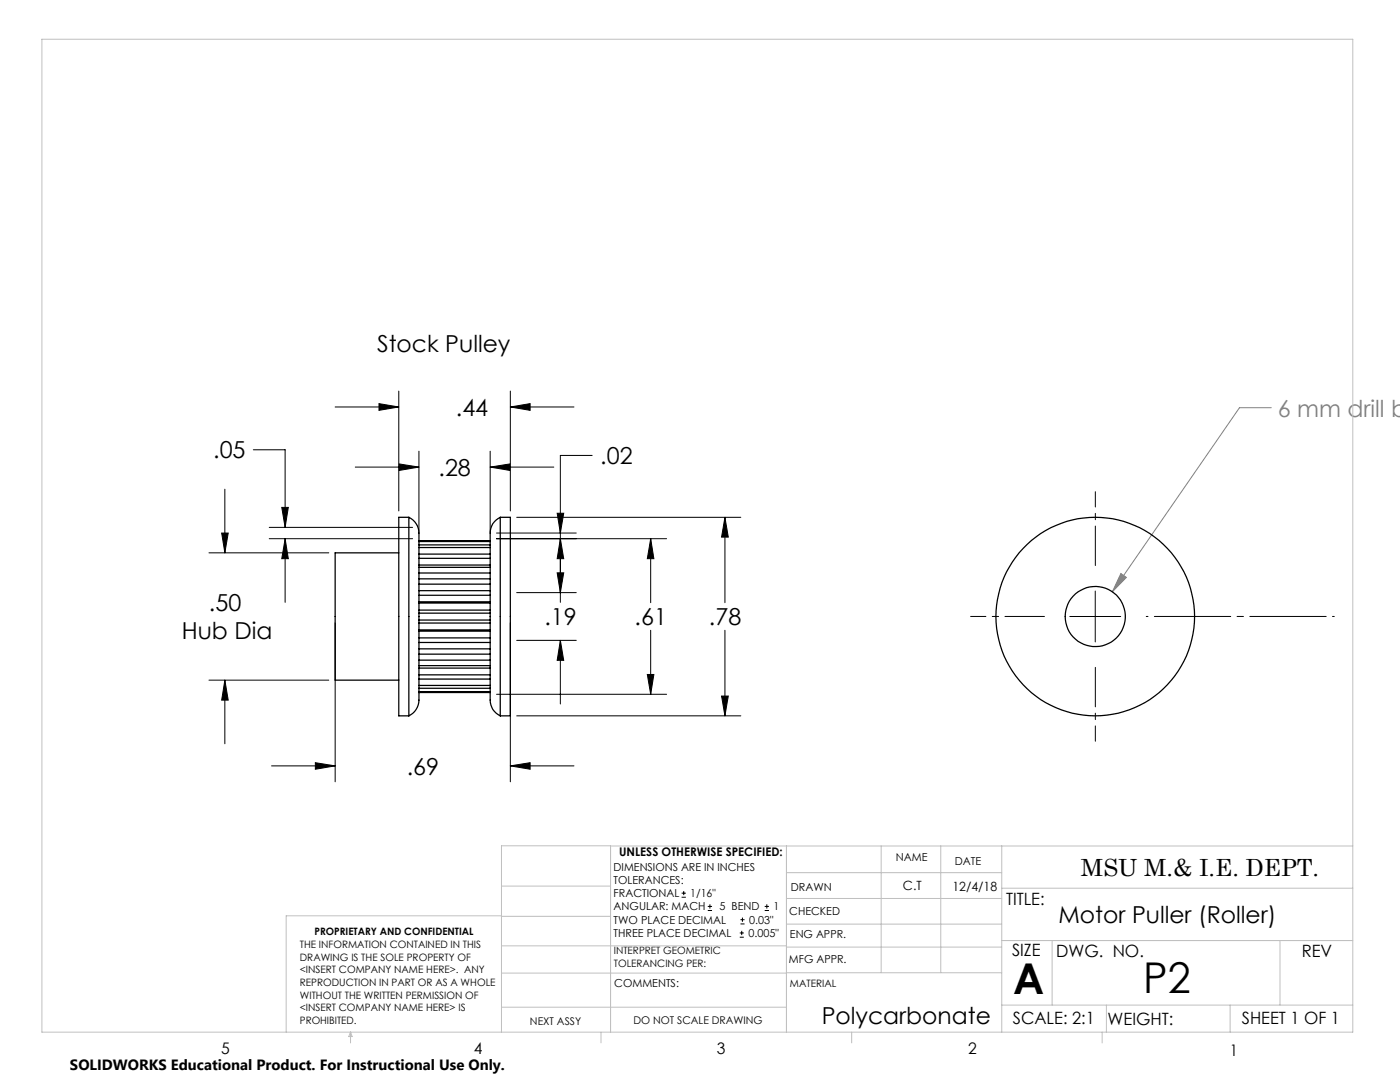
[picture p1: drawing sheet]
<svg xmlns="http://www.w3.org/2000/svg" width="279mm" height="216mm" viewBox="0 0 279 216" stroke-linecap="round" stroke-linejoin="round" font-family="sans-serif">
<g fill="none" stroke="#000" stroke-width=".2">
<path d="M79.6 78v24M101.8 78v24M44.9 97.6v12.7M50.6 89.7h6.3v15.5M66.9 81.2h12.7M70.9 93.2h12.7M75.6 80.5l4 .7-4 .7zM79.7 92.6l3.9 .6-3.9 .7zM83.6 90v16.2M97.8 93.2l4-.6v1.3zM97.8 90v16.2M97.8 93.2h12.7"/>
<path d="M101.8 81.2l4-.7v1.4zM101.8 81.2h12.7M118.2 90.9h-6.4v29.3M41.7 110.3h23.9M44.2 106.4h1.3l-.6 3.9zM53.7 107.5h28.6M53.7 105.2h28.6M56.2 101.2h1.3l-.6 4zM56.9 107.5l.6 4h-1.3zM56.9 107.5v12.7M99.1 107.5h33.9M99.1 106.4h15.9"/>
<path d="M103.1 118.3h11.9M103.1 103.2h44.7M111.2 114.3h1.3l-.7 4zM111.2 102.4h1.3l-.7 4zM111.8 107.5l.7 4h-1.3zM129.9 107.5l.6 4h-1.3zM129.9 107.5v12.8M144.7 103.2l.6 4h-1.3zM144.7 103.2v17.1M218.6 117.9v10.2M41.7 135.7h23.9M44.9 135.7l.6 4h-1.3z"/>
<path d="M44.9 135.7v12.7M66.9 124.3v31.7M99.1 138.5h33.9M101.8 124.3v31.7M103.1 127.8h11.9M111.8 127.8l.7 4h-1.3zM111.8 127.8v12.7M129.2 134.6h1.3l-.6 3.9zM129.9 125.8v12.7M144 138.9h1.3l-.6 3.9zM144.7 125.8v17M213.5 123h10.2"/>
<path d="M54.2 152.8h12.7M62.9 152.2l4 .6-4 .7zM101.8 152.8l4-.6v1.3zM101.8 152.8h12.7M103.1 142.8h44.7M136 179h.9M136 178.2h.9M136.5 177.8v.8M141.3 181.7h.8M141.3 180.9h.8M141.7 180.4v.9M147.6 187h.8"/>
<path d="M147.6 186.2h.8M147.8 184.4h.8M147.8 183.5h.8M148 185.7v.9M148.2 183.1v.8M152.6 181.7h.9M152.6 180.9h.9M153 180.4v.9"/>
</g>
<path d="M253.7 81.4h-6.3l-25.4 36.7M223.7 114.4l1.1 .8-2.8 2.9z" fill="none" stroke="#808080" stroke-width=".2"/>
<path d="M218.6 112.8v-14.7M208.4 123h-14.7M218.6 133.2v14.7" fill="none" stroke="#000" stroke-width=".2" stroke-dasharray="15.2 1.3 1.3 1.3" stroke-dashoffset="7.4"/>
<path d="M228.8 123h37.5" fill="none" stroke="#000" stroke-width=".2" stroke-dasharray="15.2 1.3 1.3 1.3" stroke-dashoffset="-1.6"/>
<g fill="none" stroke="#c0c0c0" stroke-width=".2">
<path d="M8.4 7.8h261.6v198.2h-261.6zM100.1 176.8h21.7M121.8 168.8v37.2M157 168.8v37.2M157 179.3h42.9M157 174.1h42.9M175.9 168.8v25.3M187.7 168.8v25.3M199.9 177.2h70.1M199.9 168.8v37.2M270 168.8h-169.9v37.2M100.1 194.2h56.9"/>
<path d="M100.1 188.7h56.9M100.1 182.8h21.7M100.1 182.7h-43v23.3M157 194.1h42.9M157 184.4h42.9M157 189h42.9M199.9 187.7h70.1M210 187.7v12.9M255.4 187.7v12.9M70 206v2.1M70 206l.3 .8h-.7zM100.1 201h56.9"/>
<path d="M119.9 206v2.1M170 206v2.1M199.9 200.6h70.1M220 206v2.1M220.8 200.6v5.4M245.5 200.6v5.4"/>
</g>
<path d="M62.9 152.2l4 .6-4 .7zM101.8 152.8l4-.6v1.3zM79.7 92.6l3.9 .6-3.9 .7zM97.8 93.2l4-.6v1.3zM111.8 127.8l.7 4h-1.3zM111.2 114.3h1.3l-.7 4zM144 138.9h1.3l-.6 3.9zM144.7 103.2l.6 4h-1.3zM129.2 134.6h1.3l-.6 3.9zM129.9 107.5l.6 4h-1.3zM56.2 101.2h1.3l-.6 4zM56.9 107.5l.6 4h-1.3zM111.8 107.5l.7 4h-1.3zM111.2 102.4h1.3l-.7 4zM44.9 135.7l.6 4h-1.3zM44.2 106.4h1.3l-.6 3.9zM75.6 80.5l4 .7-4 .7zM101.8 81.2l4-.7v1.4z" fill="#000"/>
<path d="M223.7 114.4l1.1 .8-2.8 2.9z" fill="#808080"/>
<g fill="none" stroke="#000" stroke-width=".25">
<path d="M79.6 110.3h-12.7v25.4h12.7M81.6 103.2a4.3 4.3 0 0 1 2 4.7v31.3a3.6 3.6 0 0 1-2 3.6M81.6 103.2v39.6M81.6 103.2h-2v39.6h2M83.6 117.9h14.2M83.6 116.6h14.2M83.6 118.8h14.2M83.6 114.3h14.2M83.6 113.2h14.2M83.6 115.5h14.2M83.6 112.7h14.2M83.6 111.4h14.2"/>
<path d="M83.6 110.6h14.2M83.6 109.3h14.2M83.6 108.7h14.2M83.6 108.1h14.2M83.6 107.9h14.2M99.8 103.2a4 4 0 0 0-2 4.3v31.7a3.6 3.6 0 0 0 2 3.6M99.8 103.2h2v39.6h-2M99.8 103.2v39.6M83.6 125.7h14.2M83.6 124.3h14.2M83.6 123.7h14.2M83.6 121.7h14.2"/>
<path d="M83.6 120.3h14.2M83.6 122.3h14.2M83.6 125.9h14.2M83.6 120.1h14.2M83.6 129.5h14.2M83.6 128.2h14.2M83.6 127.3h14.2M83.6 132.8h14.2M83.6 131.7h14.2M83.6 130.5h14.2M83.6 133.3h14.2M83.6 135.5h14.2"/>
<path d="M83.6 134.7h14.2M83.6 137.3h14.2M83.6 136.8h14.2M83.6 138h14.2M83.6 138.2h14.2"/>
<circle cx="218.6" cy="123" r="19.8"/>
<circle cx="218.6" cy="123" r="6"/>
</g>
<g font-size="8.5">
<text x="202.2" y="198.3">A</text>
<text x="228.2" y="198.1">P2</text>
</g>
<g font-size="4.7">
<text x="75.2" y="70.2">Stock Pulley</text>
<text x="91" y="82.9">.44</text>
<text x="42.6" y="91.5">.05</text>
<text x="87.5" y="94.9">.28</text>
<text x="119.8" y="92.6">.02</text>
<text x="41.7" y="122">.50</text>
<text x="108.6" y="124.7">.19</text>
<text x="126.6" y="124.7">.61</text>
<text x="141.5" y="124.7">.78</text>
<text x="36.3" y="127.5">Hub Dia</text>
<text x="81.2" y="154.6">.69</text>
<text x="215.7" y="174.7">MSU M.&amp; I.E. DEPT.</text>
<text x="211.2" y="184.3">Motor Puller (Roller)</text>
<text x="164" y="204.4">Polycarbonate</text>
</g>
<text font-size="4.7" fill="#808080" x="255" y="83.1">6 mm drill b</text>
<g font-size="3.4">
<text x="200.8" y="180.5">TITLE:</text>
<text x="202" y="190.8">SIZE</text>
<text x="210.8" y="190.9">DWG. NO.</text>
<text x="259.8" y="191">REV</text>
<text x="202.1" y="204.4">SCALE: 2:1</text>
<text x="221" y="204.5">WEIGHT:</text>
<text x="247.8" y="204.4">SHEET 1 OF 1</text>
</g>
<g font-size="3.2">
<text x="44.2" y="210.4">5</text>
<text x="94.6" y="210.3">4</text>
<text x="143.1" y="210.4">3</text>
<text x="193.2" y="210.3">2</text>
<text x="245.4" y="210.6">1</text>
</g>
<text font-size="3" x="14" y="213.5">SOLIDWORKS Educational Product. For Instructional Use Only.</text>
<g font-size="2.5">
<text x="180.2" y="177.7">C.T</text>
<text x="190.1" y="177.8">12/4/18</text>
</g>
<text font-size="2.4" x="123.6" y="170.8">UNLESS OTHERWISE SPECIFIED:</text>
<g font-size="2.2">
<text x="122.5" y="173.7">DIMENSIONS ARE IN INCHES</text>
<text x="178.8" y="171.8">NAME</text>
<text x="190.6" y="172.5">DATE</text>
<text x="122.5" y="176.4">TOLERANCES:</text>
<text x="122.5" y="179">FRACTIONAL</text>
<text x="137.8" y="179">1/16&quot;</text>
<text x="157.8" y="177.8">DRAWN</text>
<text x="122.5" y="184.3">TWO PLACE DECIMAL</text>
<text x="122.5" y="181.7">ANGULAR: MACH</text>
<text x="143.6" y="181.7">5 BEND</text>
<text x="149.5" y="184.3">0.03&quot;</text>
<text x="154.4" y="181.7">1</text>
<text x="157.5" y="182.5">CHECKED</text>
<text x="122.5" y="187">THREE PLACE DECIMAL</text>
<text x="149.4" y="187">0.005&quot;</text>
<text x="157.6" y="187.2">ENG APPR.</text>
<text x="122.6" y="197">COMMENTS:</text>
<text x="157.4" y="192.2">MFG APPR.</text>
</g>
<g font-size="2.1">
<text x="105.8" y="204.5">NEXT ASSY</text>
<text x="126.4" y="204.3">DO NOT SCALE DRAWING</text>
</g>
<g font-size="2">
<text x="59.8" y="189.2">THE INFORMATION CONTAINED IN THIS</text>
<text x="59.8" y="191.7">DRAWING IS THE SOLE PROPERTY OF</text>
<text x="62.8" y="186.5">PROPRIETARY AND CONFIDENTIAL</text>
<text x="122.5" y="190.4">INTERPRET GEOMETRIC</text>
<text x="59.8" y="194.2">&lt;INSERT COMPANY NAME HERE&gt;. ANY</text>
<text x="59.8" y="196.8">REPRODUCTION IN PART OR AS A WHOLE</text>
<text x="122.5" y="192.9">TOLERANCING PER:</text>
<text x="157.7" y="197">MATERIAL</text>
<text x="59.8" y="199.3">WITHOUT THE WRITTEN PERMISSION OF</text>
<text x="59.8" y="201.8">&lt;INSERT COMPANY NAME HERE&gt; IS</text>
<text x="59.8" y="204.3">PROHIBITED.</text>
</g>
</svg>
